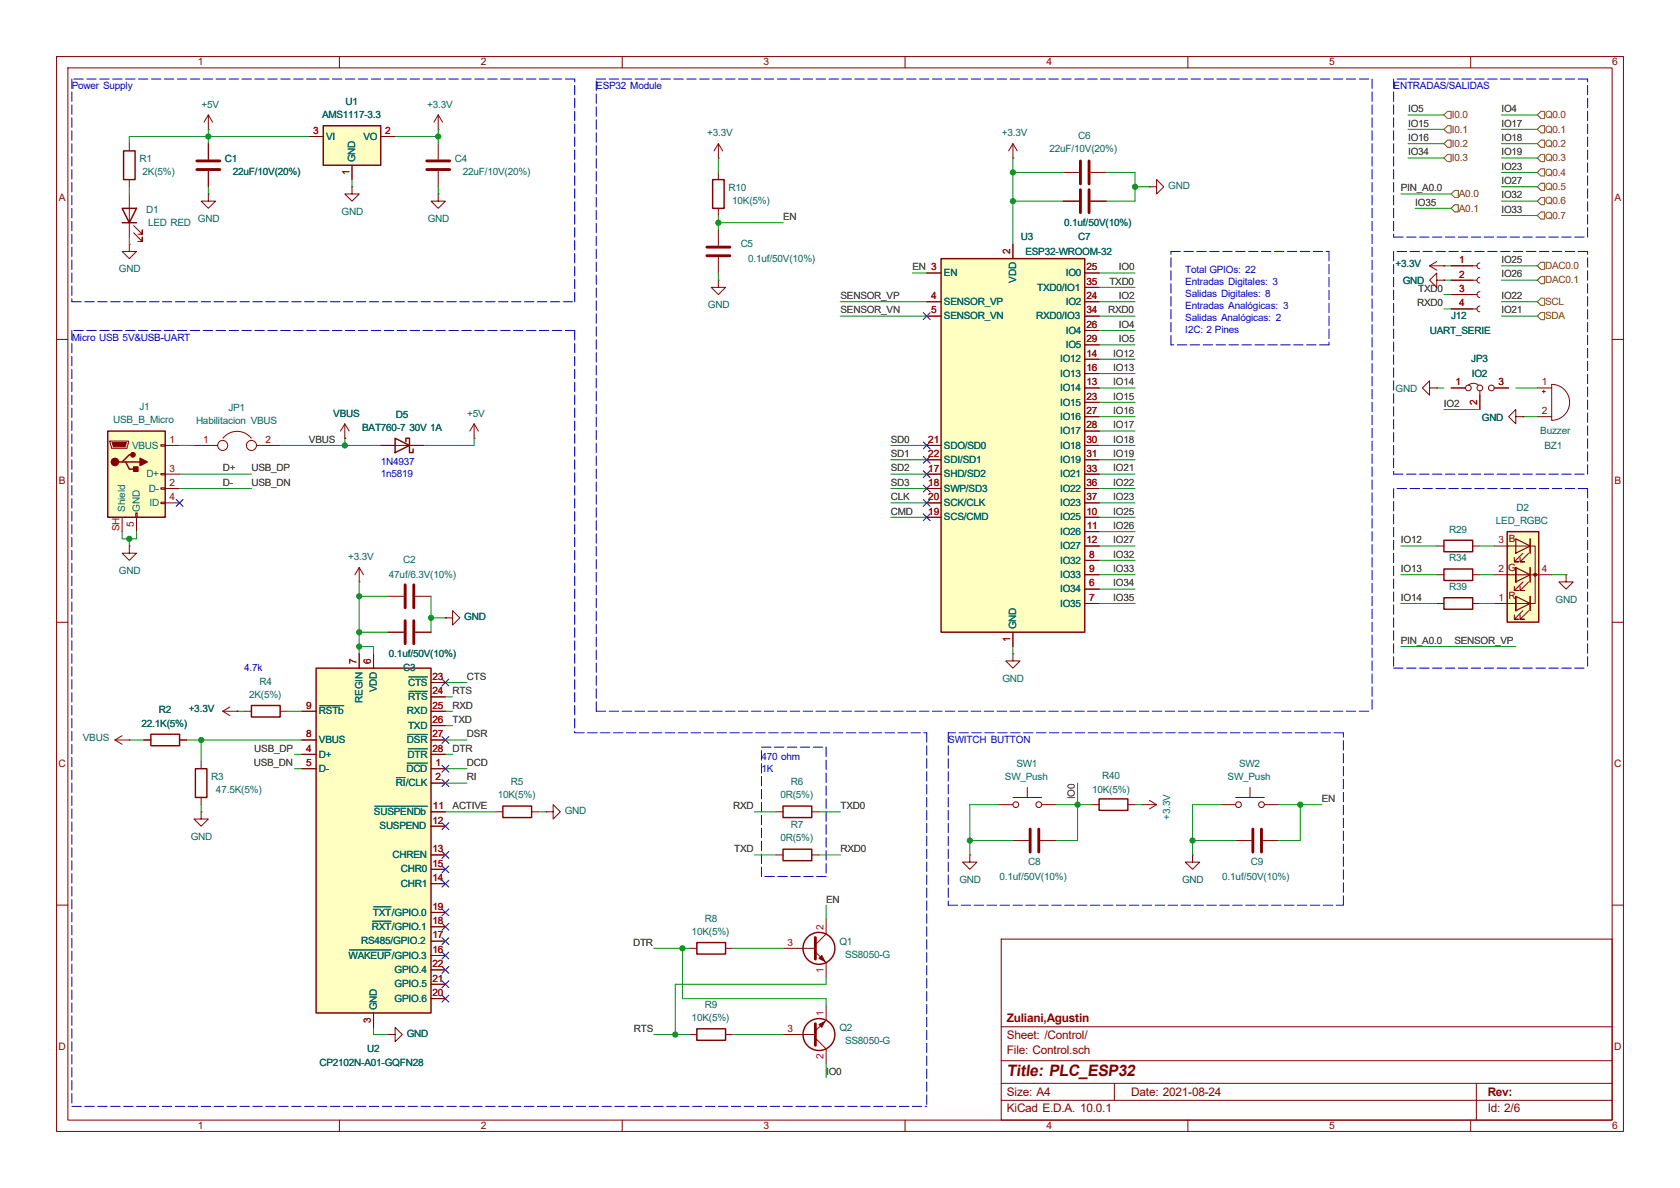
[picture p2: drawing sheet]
EESchema Schematic File Version 4
LIBS:PLC_ESP32-cache
EELAYER 30 0
EELAYER END
$Descr A4 11693 8268
encoding utf-8
Sheet 2 6
Title "PLC_ESP32"
Date "2021-08-24"
Rev ""
Comp "Zuliani,Agustin"
Comment1 ""
Comment2 ""
Comment3 ""
Comment4 ""
$EndDescr
$Comp
L Interface_USB:CP2102N-A01-GQFN28 U2
U 1 1
P 2600 5850
F 0 "U2" H 2600 4400 50  0000 C CNN
F 1 "CP2102N-A01-GQFN28" H 2600 4300 50  0000 C CNN
F 2 "Package_DFN_QFN:QFN-28-1EP_5x5mm_P0.5mm_EP3.35x3.35mm" H 3050 4650 50  0001 L CNN
F 3 "https://www.silabs.com/documents/public/data-sheets/cp2102n-datasheet.pdf" H 2650 5100 50  0001 C CNN
	1    2600 5850
	1    0    0    -1  
$EndComp
$Comp
L power:GND #PWR012
U 1 1
P 2700 7200
F 0 "#PWR012" H 2700 6950 50  0001 C CNN
F 1 "GND" V 2705 7072 50  0000 R CNN
F 2 "" H 2700 7200 50  0001 C CNN
F 3 "" H 2700 7200 50  0001 C CNN
	1    2700 7200
	0    -1   -1   0   
$EndComp
Wire Wire Line
	2700 7200 2600 7200
Wire Wire Line
	2600 7200 2600 7150
Text Label 3250 5350 0    50   ~ 0
DCD
Text Label 3250 5450 0    50   ~ 0
RI
Text Label 2050 5250 2    50   ~ 0
USB_DP
Wire Wire Line
	2050 5250 2100 5250
Text Label 2050 5350 2    50   ~ 0
USB_DN
Wire Wire Line
	2050 5350 2100 5350
Wire Wire Line
	2500 4050 2500 4150
Wire Wire Line
	2500 4500 2600 4500
Wire Wire Line
	2600 4500 2600 4550
Connection ~ 2500 4500
Wire Wire Line
	2500 4500 2500 4550
$Comp
L Device:C C2
U 1 1
P 2850 4150
F 0 "C2" V 2598 4150 50  0000 C CNN
F 1 "47uf/6.3V(10%)" V 2700 4250 50  0000 C CNN
F 2 "Capacitor_SMD:C_0805_2012Metric" H 2888 4000 50  0001 C CNN
F 3 "~" H 2850 4150 50  0001 C CNN
	1    2850 4150
	0    1    1    0   
$EndComp
Wire Wire Line
	2500 4150 2700 4150
Connection ~ 2500 4150
Wire Wire Line
	2500 4150 2500 4400
$Comp
L Device:C C3
U 1 1
P 2850 4400
F 0 "C3" V 3100 4400 50  0000 C CNN
F 1 "0.1uf/50V(10%)" V 3000 4500 50  0000 C CNN
F 2 "Capacitor_SMD:C_0805_2012Metric" H 2888 4250 50  0001 C CNN
F 3 "~" H 2850 4400 50  0001 C CNN
	1    2850 4400
	0    1    1    0   
$EndComp
Wire Wire Line
	2700 4400 2500 4400
Connection ~ 2500 4400
Wire Wire Line
	2500 4400 2500 4500
Wire Wire Line
	3000 4150 3000 4300
$Comp
L power:GND #PWR015
U 1 1
P 3100 4300
F 0 "#PWR015" H 3100 4050 50  0001 C CNN
F 1 "GND" V 3105 4172 50  0000 R CNN
F 2 "" H 3100 4300 50  0001 C CNN
F 3 "" H 3100 4300 50  0001 C CNN
	1    3100 4300
	0    -1   -1   0   
$EndComp
Wire Wire Line
	3100 4300 3000 4300
Connection ~ 3000 4300
Wire Wire Line
	3000 4300 3000 4400
$Comp
L Device:R R2
U 1 1
P 1150 5150
F 0 "R2" V 943 5150 50  0000 C CNN
F 1 "22.1K(5%)" V 1034 5150 50  0000 C CNN
F 2 "Resistor_SMD:R_0805_2012Metric" V 1080 5150 50  0001 C CNN
F 3 "~" H 1150 5150 50  0001 C CNN
	1    1150 5150
	0    1    1    0   
$EndComp
Wire Wire Line
	1300 5150 1400 5150
$Comp
L Device:R R3
U 1 1
P 1400 5450
F 0 "R3" H 1330 5404 50  0000 R CNN
F 1 "47.5K(5%)" H 1330 5495 50  0000 R CNN
F 2 "Resistor_SMD:R_0805_2012Metric" V 1330 5450 50  0001 C CNN
F 3 "~" H 1400 5450 50  0001 C CNN
	1    1400 5450
	-1   0    0    1   
$EndComp
Wire Wire Line
	1400 5300 1400 5150
Connection ~ 1400 5150
Wire Wire Line
	1400 5150 2100 5150
$Comp
L power:GND #PWR04
U 1 1
P 1400 5650
F 0 "#PWR04" H 1400 5400 50  0001 C CNN
F 1 "GND" H 1405 5477 50  0000 C CNN
F 2 "" H 1400 5650 50  0001 C CNN
F 3 "" H 1400 5650 50  0001 C CNN
	1    1400 5650
	1    0    0    -1  
$EndComp
Wire Wire Line
	1400 5650 1400 5600
Wire Wire Line
	900  5150 1000 5150
$Comp
L Device:R R4
U 1 1
P 1850 4950
F 0 "R4" V 1643 4950 50  0000 C CNN
F 1 "2K(5%)" V 1734 4950 50  0000 C CNN
F 2 "Resistor_SMD:R_0805_2012Metric" V 1780 4950 50  0001 C CNN
F 3 "~" H 1850 4950 50  0001 C CNN
	1    1850 4950
	0    1    1    0   
$EndComp
Wire Wire Line
	2000 4950 2100 4950
Wire Wire Line
	1650 4950 1700 4950
Text Label 3150 5650 0    50   ~ 0
ACTIVE
$Comp
L Device:R R5
U 1 1
P 3600 5650
F 0 "R5" V 3807 5650 50  0000 C CNN
F 1 "10K(5%)" V 3716 5650 50  0000 C CNN
F 2 "Resistor_SMD:R_0805_2012Metric" V 3530 5650 50  0001 C CNN
F 3 "~" H 3600 5650 50  0001 C CNN
	1    3600 5650
	0    -1   -1   0   
$EndComp
Wire Wire Line
	3100 5650 3450 5650
$Comp
L power:GND #PWR017
U 1 1
P 3800 5650
F 0 "#PWR017" H 3800 5400 50  0001 C CNN
F 1 "GND" V 3805 5522 50  0000 R CNN
F 2 "" H 3800 5650 50  0001 C CNN
F 3 "" H 3800 5650 50  0001 C CNN
	1    3800 5650
	0    -1   -1   0   
$EndComp
Wire Wire Line
	3800 5650 3750 5650
NoConn ~ 3100 5750
NoConn ~ 3100 5950
NoConn ~ 3100 6150
NoConn ~ 3100 6050
NoConn ~ 3100 6650
NoConn ~ 3100 6550
NoConn ~ 3100 6450
NoConn ~ 3100 6350
NoConn ~ 3100 6950
NoConn ~ 3100 6850
NoConn ~ 3100 6750
Text Label 3150 4850 0    50   ~ 0
RTS
Wire Wire Line
	3150 4850 3100 4850
Text Label 3150 4950 0    50   ~ 0
RXD
Wire Wire Line
	3150 4950 3100 4950
Text Label 3150 5050 0    50   ~ 0
TXD
Wire Wire Line
	3150 5050 3100 5050
Text Label 3250 5150 0    50   ~ 0
DSR
Text Label 3150 5250 0    50   ~ 0
DTR
Wire Wire Line
	3150 5250 3100 5250
$Comp
L Connector:USB_B_Micro J1
U 1 1
P 950 3300
F 0 "J1" H 1007 3767 50  0000 C CNN
F 1 "USB_B_Micro" H 1007 3676 50  0000 C CNN
F 2 "BorneraTornillos:Conn_USBmicro-B_ebay-side_TH" H 1100 3250 50  0001 C CNN
F 3 "~" H 1100 3250 50  0001 C CNN
	1    950  3300
	1    0    0    -1  
$EndComp
Text Label 2150 3100 0    50   ~ 0
VBUS
$Comp
L power:VBUS #PWR09
U 1 1
P 2400 3050
F 0 "#PWR09" H 2400 2900 50  0001 C CNN
F 1 "VBUS" H 2415 3223 50  0000 C CNN
F 2 "" H 2400 3050 50  0001 C CNN
F 3 "" H 2400 3050 50  0001 C CNN
	1    2400 3050
	1    0    0    -1  
$EndComp
Wire Wire Line
	2400 3050 2400 3100
$Comp
L power:VBUS #PWR03
U 1 1
P 900 5150
F 0 "#PWR03" H 900 5000 50  0001 C CNN
F 1 "VBUS" V 915 5277 50  0000 L CNN
F 2 "" H 900 5150 50  0001 C CNN
F 3 "" H 900 5150 50  0001 C CNN
	1    900  5150
	0    -1   -1   0   
$EndComp
$Comp
L power:+3.3V #PWR07
U 1 1
P 1650 4950
F 0 "#PWR07" H 1650 4800 50  0001 C CNN
F 1 "+3.3V" V 1665 5078 50  0000 L CNN
F 2 "" H 1650 4950 50  0001 C CNN
F 3 "" H 1650 4950 50  0001 C CNN
	1    1650 4950
	0    -1   -1   0   
$EndComp
$Comp
L power:+3.3V #PWR011
U 1 1
P 2500 4050
F 0 "#PWR011" H 2500 3900 50  0001 C CNN
F 1 "+3.3V" H 2515 4223 50  0000 C CNN
F 2 "" H 2500 4050 50  0001 C CNN
F 3 "" H 2500 4050 50  0001 C CNN
	1    2500 4050
	1    0    0    -1  
$EndComp
$Comp
L Device:D_Schottky D5
U 1 1
P 2800 3100
F 0 "D5" H 2800 2884 50  0000 C CNN
F 1 "BAT760-7 30V 1A" H 2800 2975 50  0000 C CNN
F 2 "Diode_THT:D_DO-41_SOD81_P10.16mm_Horizontal" H 2800 3100 50  0001 C CNN
F 3 "~" H 2800 3100 50  0001 C CNN
	1    2800 3100
	-1   0    0    1   
$EndComp
Wire Wire Line
	2650 3100 2400 3100
Wire Wire Line
	3300 3100 2950 3100
Wire Wire Line
	3300 3050 3300 3100
$Comp
L power:+5V #PWR016
U 1 1
P 3300 3050
F 0 "#PWR016" H 3300 2900 50  0001 C CNN
F 1 "+5V" H 3315 3223 50  0000 C CNN
F 2 "" H 3300 3050 50  0001 C CNN
F 3 "" H 3300 3050 50  0001 C CNN
	1    3300 3050
	1    0    0    -1  
$EndComp
Text Label 1550 3400 0    50   ~ 0
D-
Text Label 1550 3300 0    50   ~ 0
D+
Text Label 1750 3400 0    50   ~ 0
USB_DN
Text Label 1750 3300 0    50   ~ 0
USB_DP
NoConn ~ 1250 3500
Wire Wire Line
	850  3700 850  3750
Wire Wire Line
	850  3750 900  3750
Wire Wire Line
	950  3750 950  3700
$Comp
L power:GND #PWR02
U 1 1
P 900 3800
F 0 "#PWR02" H 900 3550 50  0001 C CNN
F 1 "GND" H 905 3627 50  0000 C CNN
F 2 "" H 900 3800 50  0001 C CNN
F 3 "" H 900 3800 50  0001 C CNN
	1    900  3800
	1    0    0    -1  
$EndComp
Wire Wire Line
	900  3800 900  3750
Connection ~ 900  3750
Wire Wire Line
	900  3750 950  3750
$Comp
L Device:R R6
U 1 1
P 5550 5650
F 0 "R6" V 5343 5650 50  0000 C CNN
F 1 "0R(5%)" V 5434 5650 50  0000 C CNN
F 2 "Resistor_SMD:R_0805_2012Metric" V 5480 5650 50  0001 C CNN
F 3 "~" H 5550 5650 50  0001 C CNN
	1    5550 5650
	0    1    1    0   
$EndComp
Text Label 5250 5650 2    50   ~ 0
RXD
Wire Wire Line
	5250 5650 5400 5650
Text Label 5850 5650 0    50   ~ 0
TXD0
Wire Wire Line
	5850 5650 5700 5650
$Comp
L Device:R R7
U 1 1
P 5550 5950
F 0 "R7" V 5343 5950 50  0000 C CNN
F 1 "0R(5%)" V 5434 5950 50  0000 C CNN
F 2 "Resistor_SMD:R_0805_2012Metric" V 5480 5950 50  0001 C CNN
F 3 "~" H 5550 5950 50  0001 C CNN
	1    5550 5950
	0    1    1    0   
$EndComp
Text Label 5250 5950 2    50   ~ 0
TXD
Wire Wire Line
	5250 5950 5400 5950
Text Label 5850 5950 0    50   ~ 0
RXD0
Wire Wire Line
	5850 5950 5700 5950
$Comp
L Device:R R8
U 1 1
P 4950 6600
F 0 "R8" V 4743 6600 50  0000 C CNN
F 1 "10K(5%)" V 4834 6600 50  0000 C CNN
F 2 "Resistor_SMD:R_0805_2012Metric" V 4880 6600 50  0001 C CNN
F 3 "~" H 4950 6600 50  0001 C CNN
	1    4950 6600
	0    1    1    0   
$EndComp
Text Label 4550 6600 2    50   ~ 0
DTR
$Comp
L Device:R R9
U 1 1
P 4950 7200
F 0 "R9" V 4743 7200 50  0000 C CNN
F 1 "10K(5%)" V 4834 7200 50  0000 C CNN
F 2 "Resistor_SMD:R_0805_2012Metric" V 4880 7200 50  0001 C CNN
F 3 "~" H 4950 7200 50  0001 C CNN
	1    4950 7200
	0    1    1    0   
$EndComp
Text Label 4550 7200 2    50   ~ 0
RTS
Wire Wire Line
	4550 7200 4700 7200
$Comp
L Transistor_BJT:BD135 Q1
U 1 1
P 5650 6600
F 0 "Q1" H 5842 6646 50  0000 L CNN
F 1 "SS8050-G" H 5842 6555 50  0000 L CNN
F 2 "Package_TO_SOT_SMD:SOT-23" H 5850 6525 50  0001 L CIN
F 3 "http://www.st.com/internet/com/TECHNICAL_RESOURCES/TECHNICAL_LITERATURE/DATASHEET/CD00001225.pdf" H 5650 6600 50  0001 L CNN
	1    5650 6600
	1    0    0    -1  
$EndComp
$Comp
L Transistor_BJT:BD135 Q2
U 1 1
P 5650 7200
F 0 "Q2" H 5842 7154 50  0000 L CNN
F 1 "SS8050-G" H 5842 7245 50  0000 L CNN
F 2 "Package_TO_SOT_SMD:SOT-23" H 5850 7125 50  0001 L CIN
F 3 "http://www.st.com/internet/com/TECHNICAL_RESOURCES/TECHNICAL_LITERATURE/DATASHEET/CD00001225.pdf" H 5650 7200 50  0001 L CNN
	1    5650 7200
	1    0    0    1   
$EndComp
Wire Wire Line
	5450 6600 5100 6600
Text Label 5750 6300 0    50   ~ 0
EN
Wire Wire Line
	5750 6300 5750 6400
Wire Wire Line
	5750 6850 4700 6850
Wire Wire Line
	4700 6850 4700 7200
Wire Wire Line
	5750 6800 5750 6850
Connection ~ 4700 7200
Wire Wire Line
	4700 7200 4800 7200
Wire Wire Line
	4550 6600 4750 6600
Wire Wire Line
	5750 7000 5750 6950
Wire Wire Line
	5750 6950 4750 6950
Wire Wire Line
	4750 6950 4750 6600
Connection ~ 4750 6600
Wire Wire Line
	4750 6600 4800 6600
Wire Wire Line
	5450 7200 5100 7200
Text Label 5750 7500 0    50   ~ 0
IO0
Wire Wire Line
	5750 7500 5750 7400
$Comp
L Regulator_Linear:AMS1117-3.3 U1
U 1 1
P 2450 950
F 0 "U1" H 2450 1192 50  0000 C CNN
F 1 "AMS1117-3.3" H 2450 1101 50  0000 C CNN
F 2 "Package_TO_SOT_SMD:SOT-223-3_TabPin2" H 2450 1150 50  0001 C CNN
F 3 "http://www.advanced-monolithic.com/pdf/ds1117.pdf" H 2550 700 50  0001 C CNN
	1    2450 950 
	1    0    0    -1  
$EndComp
$Comp
L power:GND #PWR010
U 1 1
P 2450 1300
F 0 "#PWR010" H 2450 1050 50  0001 C CNN
F 1 "GND" H 2455 1127 50  0000 C CNN
F 2 "" H 2450 1300 50  0001 C CNN
F 3 "" H 2450 1300 50  0001 C CNN
	1    2450 1300
	1    0    0    -1  
$EndComp
Wire Wire Line
	2450 1300 2450 1250
$Comp
L power:+3.3V #PWR013
U 1 1
P 3050 900
F 0 "#PWR013" H 3050 750 50  0001 C CNN
F 1 "+3.3V" H 3065 1073 50  0000 C CNN
F 2 "" H 3050 900 50  0001 C CNN
F 3 "" H 3050 900 50  0001 C CNN
	1    3050 900 
	1    0    0    -1  
$EndComp
Wire Wire Line
	3050 900  3050 950 
Wire Wire Line
	3050 950  2750 950 
$Comp
L Device:C C4
U 1 1
P 3050 1150
F 0 "C4" H 3165 1196 50  0000 L CNN
F 1 "22uF/10V(20%)" H 3165 1105 50  0000 L CNN
F 2 "Capacitor_SMD:C_0805_2012Metric" H 3088 1000 50  0001 C CNN
F 3 "~" H 3050 1150 50  0001 C CNN
	1    3050 1150
	1    0    0    -1  
$EndComp
Wire Wire Line
	3050 1000 3050 950 
Connection ~ 3050 950 
$Comp
L power:GND #PWR014
U 1 1
P 3050 1350
F 0 "#PWR014" H 3050 1100 50  0001 C CNN
F 1 "GND" H 3055 1177 50  0000 C CNN
F 2 "" H 3050 1350 50  0001 C CNN
F 3 "" H 3050 1350 50  0001 C CNN
	1    3050 1350
	1    0    0    -1  
$EndComp
Wire Wire Line
	3050 1350 3050 1300
$Comp
L Device:C C1
U 1 1
P 1450 1150
F 0 "C1" H 1565 1196 50  0000 L CNN
F 1 "22uF/10V(20%)" H 1565 1105 50  0000 L CNN
F 2 "Capacitor_SMD:C_0805_2012Metric" H 1488 1000 50  0001 C CNN
F 3 "~" H 1450 1150 50  0001 C CNN
	1    1450 1150
	1    0    0    -1  
$EndComp
Wire Wire Line
	1450 1000 1450 950 
Wire Wire Line
	1450 950  2150 950 
$Comp
L power:+5V #PWR05
U 1 1
P 1450 900
F 0 "#PWR05" H 1450 750 50  0001 C CNN
F 1 "+5V" H 1465 1073 50  0000 C CNN
F 2 "" H 1450 900 50  0001 C CNN
F 3 "" H 1450 900 50  0001 C CNN
	1    1450 900 
	1    0    0    -1  
$EndComp
Wire Wire Line
	1450 900  1450 950 
Connection ~ 1450 950 
$Comp
L power:GND #PWR06
U 1 1
P 1450 1350
F 0 "#PWR06" H 1450 1100 50  0001 C CNN
F 1 "GND" H 1455 1177 50  0000 C CNN
F 2 "" H 1450 1350 50  0001 C CNN
F 3 "" H 1450 1350 50  0001 C CNN
	1    1450 1350
	1    0    0    -1  
$EndComp
Wire Wire Line
	1450 1350 1450 1300
$Comp
L Device:R R1
U 1 1
P 900 1150
F 0 "R1" H 970 1196 50  0000 L CNN
F 1 "2K(5%)" H 970 1105 50  0000 L CNN
F 2 "Resistor_SMD:R_0805_2012Metric" V 830 1150 50  0001 C CNN
F 3 "~" H 900 1150 50  0001 C CNN
	1    900  1150
	1    0    0    -1  
$EndComp
Wire Wire Line
	900  1000 900  950 
Wire Wire Line
	900  950  1450 950 
$Comp
L Device:LED D1
U 1 1
P 900 1500
F 0 "D1" V 939 1382 50  0000 R CNN
F 1 "LED RED" V 848 1382 50  0000 R CNN
F 2 "LED_SMD:LED_0805_2012Metric" H 900 1500 50  0001 C CNN
F 3 "~" H 900 1500 50  0001 C CNN
	1    900  1500
	0    -1   -1   0   
$EndComp
Wire Wire Line
	900  1350 900  1300
$Comp
L power:GND #PWR01
U 1 1
P 900 1700
F 0 "#PWR01" H 900 1450 50  0001 C CNN
F 1 "GND" H 905 1527 50  0000 C CNN
F 2 "" H 900 1700 50  0001 C CNN
F 3 "" H 900 1700 50  0001 C CNN
	1    900  1700
	1    0    0    -1  
$EndComp
Wire Wire Line
	900  1700 900  1650
Wire Notes Line
	500  550  500  2100
Wire Notes Line
	500  2100 4000 2100
Wire Notes Line
	4000 2100 4000 550 
Wire Notes Line
	4000 550  500  550 
Text Notes 500  650  0    50   ~ 0
Power Supply
Wire Notes Line
	500  7700 6450 7700
Wire Notes Line
	500  2300 500  7700
Text Notes 500  2400 0    50   ~ 0
Micro USB 5V&USB-UART
Wire Notes Line
	4000 2300 4000 5100
Wire Notes Line
	4000 5100 6450 5100
Wire Notes Line
	6450 5100 6450 7700
Wire Notes Line
	4000 2300 500  2300
Wire Notes Line
	4150 4950 4150 550 
Wire Notes Line
	4150 550  9550 550 
Text Notes 4150 650  0    50   ~ 0
ESP32 Module
$Comp
L Switch:SW_Push SW1
U 1 1
P 7150 5600
F 0 "SW1" H 7150 5885 50  0000 C CNN
F 1 "SW_Push" H 7150 5794 50  0000 C CNN
F 2 "Button_Switch_THT:SW_PUSH_6mm" H 7150 5800 50  0001 C CNN
F 3 "~" H 7150 5800 50  0001 C CNN
	1    7150 5600
	1    0    0    -1  
$EndComp
$Comp
L Device:C C8
U 1 1
P 7200 5850
F 0 "C8" V 7050 5850 50  0000 C CNN
F 1 "0.1uf/50V(10%)" V 6950 5850 50  0000 C CNN
F 2 "Capacitor_SMD:C_0805_2012Metric" H 7238 5700 50  0001 C CNN
F 3 "~" H 7200 5850 50  0001 C CNN
	1    7200 5850
	0    1    -1   0   
$EndComp
Wire Wire Line
	7350 5850 7500 5850
Wire Wire Line
	7500 5850 7500 5600
Wire Wire Line
	7500 5600 7350 5600
Wire Wire Line
	6950 5600 6750 5600
Wire Wire Line
	6750 5600 6750 5850
Wire Wire Line
	6750 5850 7050 5850
$Comp
L power:GND #PWR022
U 1 1
P 6750 5950
F 0 "#PWR022" H 6750 5700 50  0001 C CNN
F 1 "GND" H 6755 5777 50  0000 C CNN
F 2 "" H 6750 5950 50  0001 C CNN
F 3 "" H 6750 5950 50  0001 C CNN
	1    6750 5950
	1    0    0    -1  
$EndComp
Wire Wire Line
	6750 5950 6750 5850
Connection ~ 6750 5850
Text Label 7500 5450 3    50   ~ 0
IO0
$Comp
L Switch:SW_Push SW2
U 1 1
P 8700 5600
F 0 "SW2" H 8700 5885 50  0000 C CNN
F 1 "SW_Push" H 8700 5794 50  0000 C CNN
F 2 "Button_Switch_THT:SW_PUSH_6mm" H 8700 5800 50  0001 C CNN
F 3 "~" H 8700 5800 50  0001 C CNN
	1    8700 5600
	1    0    0    -1  
$EndComp
$Comp
L Device:C C9
U 1 1
P 8750 5850
F 0 "C9" V 8600 5850 50  0000 C CNN
F 1 "0.1uf/50V(10%)" V 8500 5850 50  0000 C CNN
F 2 "Capacitor_SMD:C_0805_2012Metric" H 8788 5700 50  0001 C CNN
F 3 "~" H 8750 5850 50  0001 C CNN
	1    8750 5850
	0    1    -1   0   
$EndComp
Wire Wire Line
	8900 5850 9050 5850
Wire Wire Line
	9050 5850 9050 5600
Wire Wire Line
	9050 5600 8900 5600
Wire Wire Line
	8500 5600 8300 5600
Wire Wire Line
	8300 5600 8300 5850
Wire Wire Line
	8300 5850 8600 5850
$Comp
L power:GND #PWR024
U 1 1
P 8300 5950
F 0 "#PWR024" H 8300 5700 50  0001 C CNN
F 1 "GND" H 8305 5777 50  0000 C CNN
F 2 "" H 8300 5950 50  0001 C CNN
F 3 "" H 8300 5950 50  0001 C CNN
	1    8300 5950
	1    0    0    -1  
$EndComp
Wire Wire Line
	8300 5950 8300 5850
Connection ~ 8300 5850
Text Label 9200 5600 0    50   ~ 0
EN
Wire Wire Line
	9200 5600 9050 5600
Connection ~ 9050 5600
Wire Notes Line
	9350 5100 6600 5100
Wire Notes Line
	6600 5100 6600 6300
Wire Notes Line
	6600 6300 9350 6300
Wire Notes Line
	9350 6300 9350 5100
Text Notes 6600 5200 0    50   ~ 0
SWITCH BUTTON
$Comp
L power:GND #PWR021
U 1 1
P 7050 4550
F 0 "#PWR021" H 7050 4300 50  0001 C CNN
F 1 "GND" H 7055 4377 50  0000 C CNN
F 2 "" H 7050 4550 50  0001 C CNN
F 3 "" H 7050 4550 50  0001 C CNN
	1    7050 4550
	1    0    0    -1  
$EndComp
Wire Wire Line
	7050 4550 7050 4500
$Comp
L power:+3.3V #PWR020
U 1 1
P 7050 1100
F 0 "#PWR020" H 7050 950 50  0001 C CNN
F 1 "+3.3V" H 7065 1273 50  0000 C CNN
F 2 "" H 7050 1100 50  0001 C CNN
F 3 "" H 7050 1100 50  0001 C CNN
	1    7050 1100
	1    0    0    -1  
$EndComp
Wire Wire Line
	7050 1100 7050 1200
$Comp
L Device:C C6
U 1 1
P 7550 1200
F 0 "C6" V 7298 1200 50  0000 C CNN
F 1 "22uF/10V(20%)" V 7389 1200 50  0000 C CNN
F 2 "Capacitor_SMD:C_0805_2012Metric" H 7588 1050 50  0001 C CNN
F 3 "~" H 7550 1200 50  0001 C CNN
	1    7550 1200
	0    1    1    0   
$EndComp
$Comp
L Device:C C7
U 1 1
P 7550 1400
F 0 "C7" V 7800 1400 50  0000 C CNN
F 1 "0.1uf/50V(10%)" V 7700 1500 50  0000 C CNN
F 2 "Capacitor_SMD:C_0805_2012Metric" H 7588 1250 50  0001 C CNN
F 3 "~" H 7550 1400 50  0001 C CNN
	1    7550 1400
	0    1    1    0   
$EndComp
Wire Wire Line
	7400 1200 7050 1200
Connection ~ 7050 1200
Wire Wire Line
	7050 1200 7050 1400
Wire Wire Line
	7400 1400 7050 1400
Connection ~ 7050 1400
Wire Wire Line
	7050 1400 7050 1700
Wire Wire Line
	7700 1200 7900 1200
Wire Wire Line
	7900 1200 7900 1300
Wire Wire Line
	7900 1400 7700 1400
$Comp
L power:GND #PWR023
U 1 1
P 8000 1300
F 0 "#PWR023" H 8000 1050 50  0001 C CNN
F 1 "GND" V 8005 1172 50  0000 R CNN
F 2 "" H 8000 1300 50  0001 C CNN
F 3 "" H 8000 1300 50  0001 C CNN
	1    8000 1300
	0    -1   -1   0   
$EndComp
Wire Wire Line
	8000 1300 7900 1300
Connection ~ 7900 1300
Wire Wire Line
	7900 1300 7900 1400
Text Label 6350 1900 0    50   ~ 0
EN
Wire Wire Line
	6350 1900 6450 1900
Text Label 5850 2100 0    50   ~ 0
SENSOR_VP
Text Label 5850 2200 0    50   ~ 0
SENSOR_VN
Text Label 7900 4100 2    50   ~ 0
IO34
Wire Wire Line
	7900 4100 7650 4100
Text Label 7900 4200 2    50   ~ 0
IO35
Wire Wire Line
	7900 4200 7650 4200
Text Label 7900 4000 2    50   ~ 0
IO33
Wire Wire Line
	7900 4000 7650 4000
Text Label 7900 3900 2    50   ~ 0
IO32
Wire Wire Line
	7900 3900 7650 3900
Text Label 7900 3800 2    50   ~ 0
IO27
Wire Wire Line
	7900 3800 7650 3800
Text Label 7900 3700 2    50   ~ 0
IO26
Wire Wire Line
	7900 3700 7650 3700
Text Label 7900 3600 2    50   ~ 0
IO25
Wire Wire Line
	7900 3600 7650 3600
Text Label 7900 3500 2    50   ~ 0
IO23
Wire Wire Line
	7900 3500 7650 3500
Text Label 7900 3400 2    50   ~ 0
IO22
Wire Wire Line
	7900 3400 7650 3400
Text Label 7900 3300 2    50   ~ 0
IO21
Wire Wire Line
	7900 3300 7650 3300
Text Label 7900 3200 2    50   ~ 0
IO19
Wire Wire Line
	7900 3200 7650 3200
Text Label 7900 3100 2    50   ~ 0
IO18
Wire Wire Line
	7900 3100 7650 3100
Text Label 7900 3000 2    50   ~ 0
IO17
Wire Wire Line
	7900 3000 7650 3000
Text Label 7900 2900 2    50   ~ 0
IO16
Wire Wire Line
	7900 2900 7650 2900
Text Label 7900 2800 2    50   ~ 0
IO15
Wire Wire Line
	7900 2800 7650 2800
Text Label 7900 2700 2    50   ~ 0
IO14
Wire Wire Line
	7900 2700 7650 2700
Text Label 7900 2600 2    50   ~ 0
IO13
Wire Wire Line
	7900 2600 7650 2600
Text Label 7900 2500 2    50   ~ 0
IO12
Wire Wire Line
	7900 2500 7650 2500
Text Label 7900 2400 2    50   ~ 0
IO5
Wire Wire Line
	7900 2400 7650 2400
Wire Wire Line
	7900 2300 7650 2300
Wire Wire Line
	7900 2200 7650 2200
Wire Wire Line
	7900 2100 7650 2100
Wire Wire Line
	7900 2000 7650 2000
Text Label 7900 1900 2    50   ~ 0
IO0
Wire Wire Line
	7900 1900 7650 1900
$Comp
L RF_Module:ESP32-WROOM-32 U3
U 1 1
P 7050 3100
F 0 "U3" H 7150 4550 50  0000 C CNN
F 1 "ESP32-WROOM-32" H 7450 4450 50  0000 C CNN
F 2 "RF_Module:ESP32-WROOM-32" H 7050 1600 50  0001 C CNN
F 3 "https://www.espressif.com/sites/default/files/documentation/esp32-wroom-32_datasheet_en.pdf" H 6750 3150 50  0001 C CNN
	1    7050 3100
	1    0    0    -1  
$EndComp
Text Label 7900 2000 2    50   ~ 0
TXD0
Text Label 7900 2100 2    50   ~ 0
IO2
Text Label 7900 2200 2    50   ~ 0
RXD0
Text Label 7900 2300 2    50   ~ 0
IO4
Text Label 6200 3300 0    50   ~ 0
SD2
Text Label 6200 3400 0    50   ~ 0
SD3
Text Label 6200 3600 0    50   ~ 0
CMD
Text Label 6200 3500 0    50   ~ 0
CLK
Text Label 6200 3100 0    50   ~ 0
SD0
Text Label 6200 3200 0    50   ~ 0
SD1
$Comp
L power:+3.3V #PWR018
U 1 1
P 5000 1100
F 0 "#PWR018" H 5000 950 50  0001 C CNN
F 1 "+3.3V" H 5015 1273 50  0000 C CNN
F 2 "" H 5000 1100 50  0001 C CNN
F 3 "" H 5000 1100 50  0001 C CNN
	1    5000 1100
	1    0    0    -1  
$EndComp
$Comp
L Device:R R10
U 1 1
P 5000 1350
F 0 "R10" H 5070 1396 50  0000 L CNN
F 1 "10K(5%)" H 5070 1305 50  0000 L CNN
F 2 "Resistor_SMD:R_0805_2012Metric" V 4930 1350 50  0001 C CNN
F 3 "~" H 5000 1350 50  0001 C CNN
	1    5000 1350
	1    0    0    -1  
$EndComp
$Comp
L Device:C C5
U 1 1
P 5000 1750
F 0 "C5" H 4800 1800 50  0000 C CNN
F 1 "0.1uf/50V(10%)" H 4550 1700 50  0000 C CNN
F 2 "Capacitor_SMD:C_0805_2012Metric" H 5038 1600 50  0001 C CNN
F 3 "~" H 5000 1750 50  0001 C CNN
	1    5000 1750
	-1   0    0    -1  
$EndComp
Wire Wire Line
	5000 1600 5000 1550
Wire Wire Line
	5000 1200 5000 1100
$Comp
L power:GND #PWR019
U 1 1
P 5000 1950
F 0 "#PWR019" H 5000 1700 50  0001 C CNN
F 1 "GND" H 5005 1777 50  0000 C CNN
F 2 "" H 5000 1950 50  0001 C CNN
F 3 "" H 5000 1950 50  0001 C CNN
	1    5000 1950
	1    0    0    -1  
$EndComp
Wire Wire Line
	5000 1950 5000 1900
Text Label 5450 1550 0    50   ~ 0
EN
Wire Wire Line
	5450 1550 5000 1550
Connection ~ 5000 1550
Wire Wire Line
	5000 1550 5000 1500
Text Notes 8250 2350 0    50   ~ 0
Total GPIOs: 22\nEntradas Digitales: 3\nSalidas Digitales: 8\nEntradas Analógicas: 3\nSalidas Analógicas: 2\nI2C: 2 Pines
Text HLabel 10700 800  2    50   Input ~ 0
Q0.0
Text HLabel 10700 900  2    50   Input ~ 0
Q0.1
Text HLabel 10700 1000 2    50   Input ~ 0
Q0.2
Text HLabel 10700 1100 2    50   Input ~ 0
Q0.3
Text HLabel 10700 1200 2    50   Input ~ 0
Q0.4
Text HLabel 10700 1300 2    50   Input ~ 0
Q0.5
Text HLabel 10700 1400 2    50   Input ~ 0
Q0.6
Text HLabel 10700 1500 2    50   Input ~ 0
Q0.7
Text Label 9800 1100 0    50   ~ 0
IO34
Wire Wire Line
	9800 1100 10050 1100
Text Label 9850 1450 0    50   ~ 0
IO35
Wire Wire Line
	9850 1450 10100 1450
Text Label 10450 1500 0    50   ~ 0
IO33
Wire Wire Line
	10450 1500 10700 1500
Text Label 10450 1400 0    50   ~ 0
IO32
Wire Wire Line
	10450 1400 10700 1400
Text Label 10450 1300 0    50   ~ 0
IO27
Wire Wire Line
	10450 1300 10700 1300
Text Label 10450 1200 0    50   ~ 0
IO23
Wire Wire Line
	10450 1200 10700 1200
Text Label 10450 1100 0    50   ~ 0
IO19
Wire Wire Line
	10450 1100 10700 1100
Text HLabel 10050 800  2    50   Input ~ 0
I0.0
Text HLabel 10050 900  2    50   Input ~ 0
I0.1
Text HLabel 10050 1000 2    50   Input ~ 0
I0.2
Wire Notes Line
	11050 550  9700 550 
Wire Notes Line
	9700 550  9700 1650
Wire Notes Line
	9700 1650 11050 1650
Wire Notes Line
	11050 1650 11050 550 
Text Notes 9700 650  0    50   ~ 0
ENTRADAS/SALIDAS
$Comp
L Device:Jumper JP1
U 1 1
P 1650 3100
F 0 "JP1" H 1650 3364 50  0000 C CNN
F 1 "Habilitacion VBUS" H 1650 3273 50  0000 C CNN
F 2 "Connector_PinHeader_2.54mm:PinHeader_1x02_P2.54mm_Vertical" H 1650 3100 50  0001 C CNN
F 3 "~" H 1650 3100 50  0001 C CNN
	1    1650 3100
	1    0    0    -1  
$EndComp
Wire Wire Line
	1350 3100 1250 3100
Connection ~ 2400 3100
Text HLabel 10700 1850 2    50   Input ~ 0
DAC0.0
Text HLabel 10700 1950 2    50   Input ~ 0
DAC0.1
Text Label 10450 1950 0    50   ~ 0
IO26
Wire Wire Line
	10450 1950 10700 1950
Text Label 10450 1850 0    50   ~ 0
IO25
Wire Wire Line
	10450 1850 10700 1850
Text Label 10450 1000 0    50   ~ 0
IO18
Wire Wire Line
	10450 1000 10700 1000
Text Label 10450 900  0    50   ~ 0
IO17
Wire Wire Line
	10450 900  10700 900 
Text Label 10450 2100 0    50   ~ 0
IO22
Wire Wire Line
	10450 2100 10700 2100
Text Label 10450 2200 0    50   ~ 0
IO21
Wire Wire Line
	10450 2200 10700 2200
Text HLabel 10700 2200 2    50   Input ~ 0
SDA
Text HLabel 10700 2100 2    50   Input ~ 0
SCL
Text Label 9800 1000 0    50   ~ 0
IO16
Wire Wire Line
	9800 1000 10050 1000
Text Label 9800 900  0    50   ~ 0
IO15
Wire Wire Line
	9800 900  10050 900 
Wire Wire Line
	10450 800  10700 800 
Text Label 10450 800  0    50   ~ 0
IO4
Text HLabel 10100 1350 2    50   Input ~ 0
A0.0
Text HLabel 10100 1450 2    50   Input ~ 0
A0.1
Text HLabel 10050 1100 2    50   Input ~ 0
I0.3
NoConn ~ 6450 2200
Wire Wire Line
	5850 2100 6450 2100
Wire Wire Line
	5850 2200 6450 2200
NoConn ~ 6450 3100
NoConn ~ 6450 3200
NoConn ~ 6450 3300
NoConn ~ 6450 3400
NoConn ~ 6450 3500
NoConn ~ 6450 3600
Wire Wire Line
	6200 3100 6450 3100
Wire Wire Line
	6200 3200 6450 3200
Wire Wire Line
	6200 3300 6450 3300
Wire Wire Line
	6200 3400 6450 3400
Wire Wire Line
	6200 3500 6450 3500
Wire Wire Line
	6200 3600 6450 3600
Wire Wire Line
	10050 2850 10300 2850
Wire Wire Line
	9800 800  10050 800 
$Comp
L Connector:Conn_01x04_Female J12
U 1 1
P 10300 1950
F 0 "J12" H 10100 1700 50  0000 L CNN
F 1 "UART_SERIE" H 9950 1600 50  0000 L CNN
F 2 "Connector_PinSocket_2.54mm:PinSocket_1x04_P2.54mm_Horizontal" H 10300 1950 50  0001 C CNN
F 3 "~" H 10300 1950 50  0001 C CNN
	1    10300 1950
	1    0    0    -1  
$EndComp
$Comp
L power:+3.3V #PWR059
U 1 1
P 10050 1850
F 0 "#PWR059" H 10050 1700 50  0001 C CNN
F 1 "+3.3V" V 10065 1978 50  0000 L CNN
F 2 "" H 10050 1850 50  0001 C CNN
F 3 "" H 10050 1850 50  0001 C CNN
	1    10050 1850
	0    -1   -1   0   
$EndComp
Wire Wire Line
	10050 1850 10100 1850
$Comp
L power:GND #PWR060
U 1 1
P 10050 1950
F 0 "#PWR060" H 10050 1700 50  0001 C CNN
F 1 "GND" V 10055 1822 50  0000 R CNN
F 2 "" H 10050 1950 50  0001 C CNN
F 3 "" H 10050 1950 50  0001 C CNN
	1    10050 1950
	0    1    1    0   
$EndComp
Wire Wire Line
	10050 1950 10100 1950
Text Label 10050 2050 2    50   ~ 0
TXD0
Wire Wire Line
	10050 2050 10100 2050
Text Label 10050 2150 2    50   ~ 0
RXD0
Wire Wire Line
	10050 2150 10100 2150
$Comp
L Device:Buzzer BZ1
U 1 1
P 10800 2800
F 0 "BZ1" H 10750 2500 50  0000 L CNN
F 1 "Buzzer" H 10700 2600 50  0000 L CNN
F 2 "Buzzer_Beeper:Buzzer_12x9.5RM7.6" V 10775 2900 50  0001 C CNN
F 3 "~" V 10775 2900 50  0001 C CNN
	1    10800 2800
	1    0    0    -1  
$EndComp
Wire Notes Line
	9700 1750 9700 3300
Wire Notes Line
	9700 3300 11050 3300
Wire Notes Line
	11050 3300 11050 1750
Wire Notes Line
	11050 1750 9700 1750
Text Label 3250 4750 0    50   ~ 0
CTS
NoConn ~ 3100 5150
NoConn ~ 3100 5450
NoConn ~ 3100 5350
NoConn ~ 3100 4750
Wire Wire Line
	3250 4750 3100 4750
Wire Wire Line
	3250 5150 3100 5150
Wire Wire Line
	3250 5350 3100 5350
Wire Wire Line
	3250 5450 3100 5450
Text Notes 2650 3350 0    50   ~ 0
1N4937\n1n5819
$Comp
L Jumper:Jumper_3_Bridged12 JP3
U 1 1
P 10300 2700
F 0 "JP3" H 10300 2900 50  0000 C CNN
F 1 "IO2" H 10300 2800 50  0000 C CNN
F 2 "Connector_PinHeader_2.54mm:PinHeader_1x03_P2.54mm_Vertical" H 10300 2700 50  0001 C CNN
F 3 "~" H 10300 2700 50  0001 C CNN
	1    10300 2700
	1    0    0    -1  
$EndComp
Text Label 10050 2850 0    50   ~ 0
IO2
$Comp
L power:GND #PWR064
U 1 1
P 10000 2700
F 0 "#PWR064" H 10000 2450 50  0001 C CNN
F 1 "GND" V 10005 2572 50  0000 R CNN
F 2 "" H 10000 2700 50  0001 C CNN
F 3 "" H 10000 2700 50  0001 C CNN
	1    10000 2700
	0    1    1    0   
$EndComp
Wire Wire Line
	10000 2700 10050 2700
Wire Wire Line
	10550 2700 10700 2700
Wire Wire Line
	10600 2900 10700 2900
$Comp
L power:GND #PWR061
U 1 1
P 10600 2900
F 0 "#PWR061" H 10600 2650 50  0001 C CNN
F 1 "GND" V 10605 2772 50  0000 R CNN
F 2 "" H 10600 2900 50  0001 C CNN
F 3 "" H 10600 2900 50  0001 C CNN
	1    10600 2900
	0    1    1    0   
$EndComp
Wire Notes Line
	9250 2400 8150 2400
Wire Notes Line
	8150 2400 8150 1750
Wire Notes Line
	8150 1750 9250 1750
Wire Notes Line
	9250 1750 9250 2400
Text Label 9800 800  0    50   ~ 0
IO5
Text Label 10550 4500 2    50   ~ 0
SENSOR_VP
Text Label 9750 4500 0    50   ~ 0
PIN_A0.0
Wire Wire Line
	9750 1350 10100 1350
Text Label 9750 1350 0    50   ~ 0
PIN_A0.0
Wire Notes Line
	9700 4650 11050 4650
Wire Notes Line
	11050 3400 9700 3400
Text Notes 5300 5400 0    50   ~ 0
470 ohm\n1K
Wire Notes Line
	5750 5200 5750 6100
Wire Notes Line
	5750 6100 5300 6100
Wire Notes Line
	5300 6100 5300 5200
Wire Notes Line
	5300 5200 5750 5200
Text Notes 1700 4700 0    50   ~ 0
4.7k
$Comp
L Device:R R40
U 1 1
P 7750 5600
F 0 "R40" V 7950 5550 50  0000 L CNN
F 1 "10K(5%)" V 7850 5450 50  0000 L CNN
F 2 "Resistor_SMD:R_0805_2012Metric" V 7680 5600 50  0001 C CNN
F 3 "~" H 7750 5600 50  0001 C CNN
	1    7750 5600
	0    -1   -1   0   
$EndComp
Wire Wire Line
	7600 5600 7500 5600
Connection ~ 7500 5600
$Comp
L power:+3.3V #PWR0109
U 1 1
P 7950 5600
F 0 "#PWR0109" H 7950 5450 50  0001 C CNN
F 1 "+3.3V" H 7965 5773 50  0000 C CNN
F 2 "" H 7950 5600 50  0001 C CNN
F 3 "" H 7950 5600 50  0001 C CNN
	1    7950 5600
	0    1    1    0   
$EndComp
Wire Wire Line
	7950 5600 7900 5600
Wire Wire Line
	7500 5450 7500 5600
Wire Wire Line
	1950 3100 2400 3100
Wire Wire Line
	1250 3300 1750 3300
Wire Wire Line
	1250 3400 1750 3400
Wire Wire Line
	9750 4500 10550 4500
$Comp
L Device:LED_RGBC D2
U 1 1
P 10600 4000
F 0 "D2" H 10600 3533 50  0000 C CNN
F 1 "LED_RGBC" H 10600 3624 50  0000 C CNN
F 2 "LED_THT:LED_D5.0mm-4_RGB" H 10600 3950 50  0001 C CNN
F 3 "~" H 10600 3950 50  0001 C CNN
	1    10600 4000
	-1   0    0    1   
$EndComp
$Comp
L power:GND #PWR0113
U 1 1
P 10900 4000
F 0 "#PWR0113" H 10900 3750 50  0001 C CNN
F 1 "GND" H 10905 3827 50  0000 C CNN
F 2 "" H 10900 4000 50  0001 C CNN
F 3 "" H 10900 4000 50  0001 C CNN
	1    10900 4000
	1    0    0    -1  
$EndComp
Wire Wire Line
	10900 4000 10800 4000
$Comp
L Device:R R29
U 1 1
P 10150 3800
F 0 "R29" V 10035 3800 50  0000 C CNN
F 1 "100 Ohm 1/8W 5%" V 10034 3800 50  0001 C CNN
F 2 "Resistor_SMD:R_0805_2012Metric" V 10080 3800 50  0001 C CNN
F 3 "~" H 10150 3800 50  0001 C CNN
	1    10150 3800
	0    1    1    0   
$EndComp
$Comp
L Device:R R34
U 1 1
P 10150 4000
F 0 "R34" V 10035 4000 50  0000 C CNN
F 1 "100 Ohm 1/8W 5%" V 10034 4000 50  0001 C CNN
F 2 "Resistor_SMD:R_0805_2012Metric" V 10080 4000 50  0001 C CNN
F 3 "~" H 10150 4000 50  0001 C CNN
	1    10150 4000
	0    1    1    0   
$EndComp
$Comp
L Device:R R39
U 1 1
P 10150 4200
F 0 "R39" V 10035 4200 50  0000 C CNN
F 1 "100 Ohm 1/8W 5%" V 10034 4200 50  0001 C CNN
F 2 "Resistor_SMD:R_0805_2012Metric" V 10080 4200 50  0001 C CNN
F 3 "~" H 10150 4200 50  0001 C CNN
	1    10150 4200
	0    1    1    0   
$EndComp
Wire Wire Line
	10300 3800 10400 3800
Wire Wire Line
	10300 4000 10400 4000
Wire Wire Line
	10300 4200 10400 4200
Wire Wire Line
	9750 4200 10000 4200
Text Label 9750 4200 0    50   ~ 0
IO14
Text Label 9750 3800 0    50   ~ 0
IO12
Wire Wire Line
	9750 3800 10000 3800
Wire Wire Line
	9750 4000 10000 4000
Text Label 9750 4000 0    50   ~ 0
IO13
Wire Notes Line
	9700 3400 9700 4650
Wire Notes Line
	11050 3400 11050 4650
Wire Notes Line
	4150 4950 9550 4950
Wire Notes Line
	9550 550  9550 4950
$EndSCHEMATC
